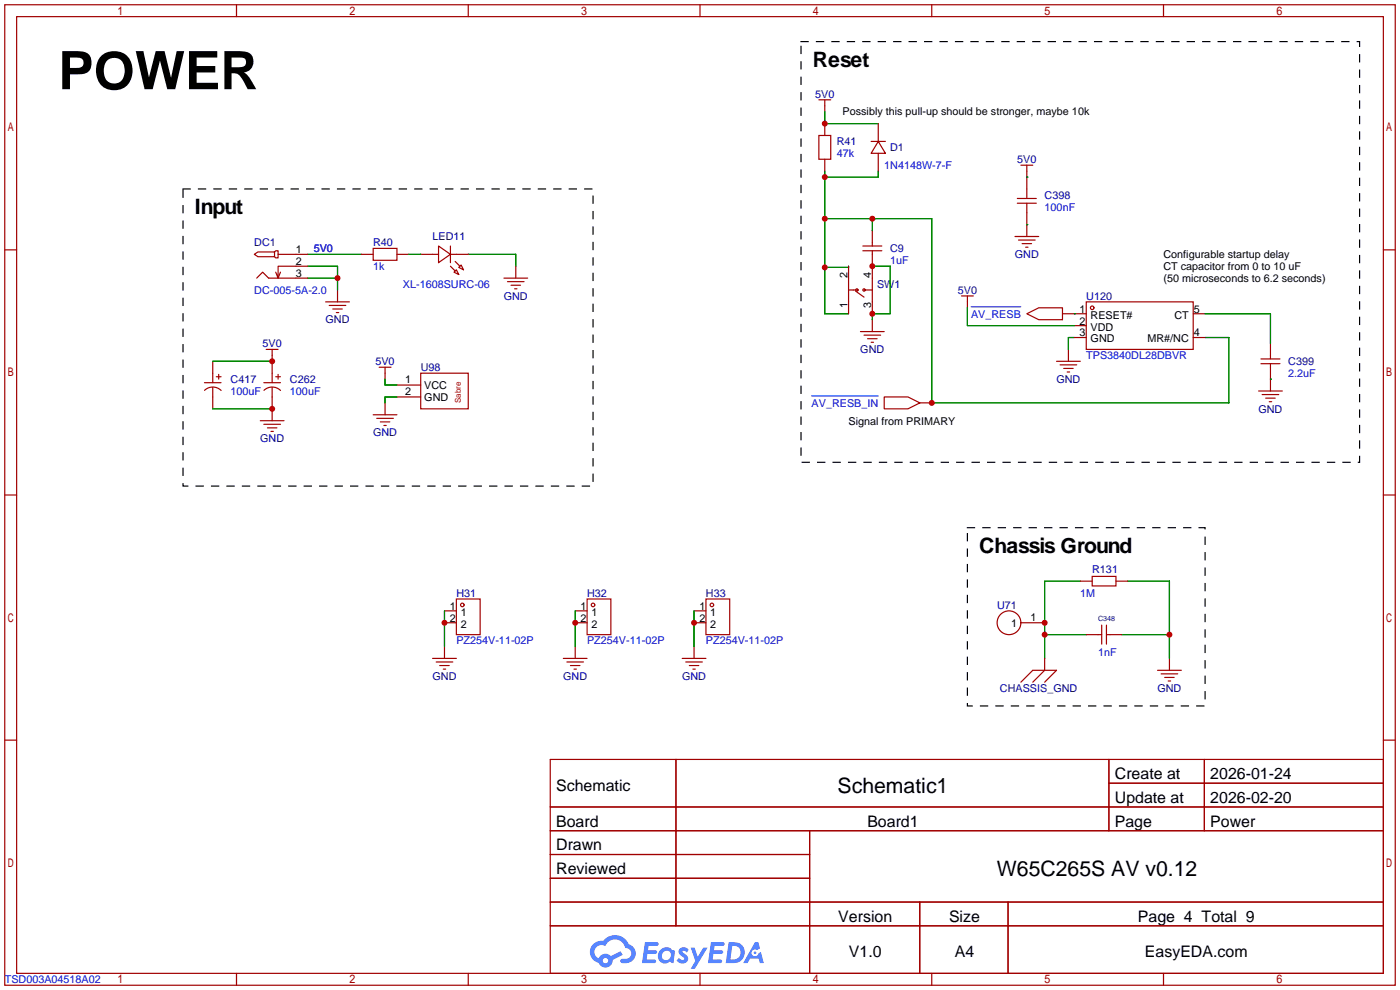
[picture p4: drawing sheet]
<svg xmlns="http://www.w3.org/2000/svg" width="299mm" height="212mm" viewBox="0 0 299 212" stroke-linecap="round" stroke-linejoin="round" font-family="sans-serif">
<g fill="none" stroke="#a10000" stroke-width=".25">
<path d="M1 1h297.2v209.6h-297.2zM3.6 3.6h292.1v204.4h-292.1zM50.5 1v2.6M100.1 1v2.6M149.6 1v2.6M199.1 1v2.6M248.7 1v2.6M1 53.4h2.6M295.7 53.4h2.5M1 105.8h2.6M295.7 105.8h2.5M1 158.2h2.6"/>
<path d="M295.7 158.2h2.5M117.6 162.3h178.1v45.7h-178.1zM117.6 172.5h178.1M117.6 177.5h178.1M144.5 162.3v35.6M173 177.5v30.5M237 162.3v15.2M237 167.4h58.7M257.4 162.3v15.2M117.6 182.6h55.4M117.6 192.8h178.1M117.6 187.7h55.4"/>
<path d="M117.6 197.9h178.1M196.6 192.8v15.2M215.4 192.8v15.2M50.5 208v2.6M100.1 208v2.6M149.6 208v2.6M199.1 208v2.6M248.7 208v2.6"/>
</g>
<g fill="#5487ff">
<path d="M145.3 202.7a1.3 1.3 0 0 1 1.9 .3l-.4 .6a.54 .54 0 0 0-.9-.2l.1 .2a1.34 1.34 0 0 1 .9 1.8 1.47 1.47 0 0 1-2.3-.1l.5-.6 .8 .5a.31 .31 0 0 0 .4-.3 .31 .31 0 0 0-.3-.4 1.12 1.12 0 0 1-.7-1.8z"/>
<path d="M147.6 202.5h.9l.6 2 1.2-2h.9l-2.7 4.6h-.9l1-1.7z"/>
<path d="M137.8 201.4h1.7a1.31 1.31 0 0 1 1.2 .2 .4 .4 0 0 1-.3 .5l-1.8 .1-.1 .9h1.6a.4 .4 0 0 1 .4 .4 .4 .4 0 0 1-.5 .4h-1.6l-.2 1.2h1.4a.46 .46 0 0 1 .5 0 .46 .46 0 0 1 .1 .5l-.4 .2h-2.6z"/>
<path d="M151.9 201.4h1.7a1.32 1.32 0 0 1 1.2 .2 .39 .39 0 0 1-.3 .5l-1.8 .1-.1 .9h1.6a.4 .4 0 0 1 .4 .4 .4 .4 0 0 1-.4 .4h-1.7l-.2 1.2h1.4a.46 .46 0 0 1 .5 0 .46 .46 0 0 1 .1 .5l-.4 .2h-2.6z"/>
<path d="M161.3 201.4h.8l.3 1.3-.6 .4a.75 .75 0 0 0-1.1 .3 .75 .75 0 0 0 .5 1 .75 .75 0 0 0 .9-.7l.5-.2 .6 2.3h-.8l-.3-.9h-1.8l-.5 .9h-1z"/>
<path d="M155.7 201.4l-.6 4.4h1.5a2.27 2.27 0 0 0 2.6-2.2 2.27 2.27 0 0 0-2.7-2.2zM156.5 202.1a1.5 1.5 0 0 1 1.8 1.6 1.5 1.5 0 0 1-1.9 1.4h-.3z"/>
<path d="M141.2 203a1.6 1.6 0 0 0-.3 2.3 1.6 1.6 0 0 0 2.3 .2l.7 .3 .3-2.4-.1-.3-.5-.1a1.58 1.58 0 0 0-2.4 0zM141.8 203.5a.98 .98 0 0 1 1.6 .4 .98 .98 0 0 1-1.1 1.3 .94 .94 0 0 1-.9-.7 .94 .94 0 0 1 .4-1z"/>
<path d="M126.8 201.8a2.37 2.37 0 0 0 1.1 4 1.54 1.54 0 0 0 1.8 1 1.54 1.54 0 0 0 1.2-1.6l2.2-1.1-.5-.8-2 1a1.57 1.57 0 0 0-2.7 .5 1.5 1.5 0 0 1-.7-2.1 1.5 1.5 0 0 1 2.2-.5 2.23 2.23 0 0 1 2.3-1.4 2.23 2.23 0 0 1 2 1.8 1.16 1.16 0 0 1 1.2 1.1 1.16 1.16 0 0 1-1.1 1.2h-.7a.47 .47 0 0 0-.5 .4 .47 .47 0 0 0 .4 .5 2.17 2.17 0 0 0 2.5-.9 2.17 2.17 0 0 0-.3-2.7l-.8-.4a3.2 3.2 0 0 0-5.5-.7l-1.1 .1zM128.8 205.3a.6 .6 0 0 1 1.2 0 .6 .6 0 0 1-1.2 0z"/>
<circle cx="161.4" cy="203.6" r=".28"/>
</g>
<g fill="none" stroke="#a10000" stroke-width=".25">
<path d="M175 29h2.5v5h-2.5zM175 21.3h2.5M176.3 21.3v2.6M176.3 26.4v2.6M176.3 34v2.6M186.2 30.2h3M187.7 30.2l1.5 2.6h-3zM187.7 26.4v3.8M187.7 32.8v3.8M218.2 35.3h2.5M219.5 35.3v7.1M54.4 54.4l.7-.6h3.6v1.1h-3.6z"/>
<path d="M54.9 59.4l1.2-1.2 1.3 1.2h8.4M58.7 53.8l.2-.2h.5v1.5h-.5l-.2-.2M59.4 54.4h6.4M59.9 58.2l-.5 1.2M65.8 56.9h-6.4v2.5l-.5-1.2M77.2 54.4h2.6M79.8 53.1h5v2.5h-5zM84.8 54.4h2.6M89.9 54.4h3.8M93.7 52.6l2.6 1.8-2.6 1.7zM96.3 54.4h3.8M96.3 56.9l1 1"/>
<path d="M96.3 52.6v3.5M97 58.2l.5-.5 .5 1zM97.3 55.9l1 1M98.6 56.6l.5 1.1-1.1-.5zM107.7 59.4h5.1M110.2 56.9v2.5M181.4 56.9v10.2M184.4 53.6h4.1M184.4 52.6h4.1M186.4 49.3v3.3M186.4 53.6v13.5M216.9 50.5h5.1"/>
<path d="M217.4 43.4h4.1M217.4 42.4h4.1M217.7 51.3h3.5M218.4 52.1h2.1M219.2 52.8h.5M219.5 43.4v7.1M45.5 77.2v4.6M56.9 74.7h2.5M58.2 74.7v7.1M69.6 64.5h5.1M70.4 65.3h3.5M71.1 66h2.1"/>
<path d="M71.9 66.8h.5M72.1 62v2.5M81 78.5h2.6M82.3 78.5v2.5M89.9 79.8h10.2v7.6h-10.2zM108.5 60.2h3.5M109.2 61h2.1M110 61.7h.5M181.4 62h1.7M182.9 62.2l1.8 1.3M183.9 70.9h5.1M184.7 71.6h3.5"/>
<path d="M184.7 62h1.7M185.4 72.4h2.1M186.2 73.2h.5M186.4 68.3v2.6M205.5 63.2h2.5M206.8 63.2v2.6M219.5 67.1l2.5-1.3h5.1v2.5h-5.1zM225.8 77.2h5.1M226.6 78h3.5M227.1 67.1h5.1M227.3 78.7h2.1M228.1 79.5h.5"/>
<path d="M228.3 74.7v2.5M229.6 69.6h2.6M229.6 72.1h2.6M232.2 64.5h22.8v10.2h-22.8zM255 67.1h2.6M255 72.1h2.6M269.5 77.7h4.1M269.5 76.7h4.1M271.5 73.4v3.3M271.5 77.7v5.9M43.7 81.8h3.5M43.7 83.4a2.54 2.54 0 0 1 3.6 0"/>
<path d="M45.5 82.8v4.6M46.2 80.5h1M46.7 80v1M55.6 89.9h5.1M56.4 81.8h3.5M56.4 90.7h3.5M56.4 83.4a2.54 2.54 0 0 1 3.6 0M57.1 91.4h2.1M57.9 92.2h.5M58.2 82.8v7.1M58.9 80.5h1M59.4 80v1"/>
<path d="M79.8 88.6h5M80.5 89.4h3.6M81.3 90.2h2M82 90.9h.5M82.3 86.1v2.5M84.8 82.3h5.1M84.8 84.8h5.1M189 84.8h5.1l2.5 1.3-2.5 1.3h-5.1zM196.6 86.1h2.5M269 83.6h5.1M269.7 84.3h3.6M270.5 85.1h2"/>
<path d="M271.3 85.9h.5M95 133.1h2.5M95 130.6h2.5M95 138.2v2.5M97.5 128h5.1v7.6h-5.1zM122.9 133.1h2.6M122.9 130.6h2.6M122.9 138.2v2.5M125.5 128h5.1v7.6h-5.1zM148.3 133.1h2.6M148.3 130.6h2.6M148.3 138.2v2.5"/>
<path d="M150.9 128h5.1v7.6h-5.1zM218.2 133.1h5.1M230.9 124.2h2.5M232.2 135.6h3.3M233.4 123.2h5.1v2h-5.1zM235.5 133.6v4.1M236.5 133.6v4.1M236.5 135.6h3.3M238.5 124.2h2.5M92.5 140.7h5M93.2 141.5h3.6M94 142.2h2"/>
<path d="M94.7 143h.5M120.4 140.7h5.1M121.2 141.5h3.5M121.9 142.2h2.1M122.7 143h.5M145.8 140.7h5.1M146.6 141.5h3.5M147.3 142.2h2.1M148.1 143h.5M218.2 145.8l2.5-2.5h5.1l-2.5 2.5M223.3 140.7v2.6l-2.6 2.5M247.4 143.3h5.1"/>
<path d="M248.2 144h3.5M248.9 144.8h2.1M249.7 145.5h.5M249.9 140.7v2.6"/>
<circle cx="183.1" cy="62" r=".25"/>
<circle cx="184.7" cy="62" r=".25"/>
<circle cx="233.4" cy="65.8" r=".38"/>
<circle cx="98.8" cy="129.3" r=".38"/>
<circle cx="126.7" cy="129.3" r=".38"/>
<circle cx="152.1" cy="129.3" r=".38"/>
<circle cx="215.6" cy="133.1" r="2.54"/>
</g>
<g fill="none" stroke="#008700" stroke-width=".25">
<path d="M176.3 23.9v2.5h11.4M176.3 36.6v30.5h5.1M187.7 36.6v1.2h-11.4M219.5 37.8h.1M65.8 56.9h6.3v5.1M65.8 59.4h6.3M65.8 54.4h11.4M87.4 54.4h2.5M100.1 54.4h10.1v2.5M176.3 46.7h22.8v39.4h63.5v-14h-5M181.4 56.9v.3h-5.1M186.4 46.7v2.6"/>
<path d="M186.4 56.9h3.8v10.2h-3.8v1.2M219.5 48h.1M45.5 77.2h12.7M206.8 65.8v3.8h22.8M229.6 67.1h.1M229.6 72.1h-1.3v2.6M257.6 67.1h13.9v6.3M45.5 87.4h12.7M82.3 81v1.3h2.5M84.8 84.8h-2.5v1.3M271.5 81h.1M95 130.6v7.6"/>
<path d="M122.9 130.6v7.6M148.3 130.6v7.6M223.3 135.6h8.9M230.9 124.2h-7.6v16.5M239.8 135.6h10.1M241 124.2h8.9v16.5"/>
</g>
<path d="M171.2 8.9h119.4v89.9h-119.4zM39.1 40.4h87.6v63.5h-87.6zM206.8 112.8h50.8v38.1h-50.8z" fill="none" stroke="#000" stroke-width=".25" stroke-dasharray="1.5 1.8"/>
<path d="M207.5 65.6h10.7M173.5 84.6h14.2" fill="none" stroke="#00f" stroke-width=".21"/>
<g fill="#c00">
<circle cx="186.4" cy="46.7" r=".63"/>
<circle cx="176.3" cy="46.7" r=".63"/>
<circle cx="176.3" cy="37.8" r=".63"/>
<circle cx="176.3" cy="57.1" r=".63"/>
<circle cx="199.1" cy="86.1" r=".63"/>
<circle cx="176.3" cy="26.4" r=".63"/>
<circle cx="223.3" cy="133.1" r=".63"/>
<circle cx="223.3" cy="135.6" r=".63"/>
<circle cx="249.9" cy="135.6" r=".63"/>
<circle cx="186.4" cy="56.9" r=".63"/>
<circle cx="186.4" cy="67.1" r=".63"/>
<circle cx="72.1" cy="59.4" r=".63"/>
<circle cx="95" cy="133.1" r=".63"/>
<circle cx="122.9" cy="133.1" r=".63"/>
<circle cx="148.3" cy="133.1" r=".63"/>
<circle cx="58.2" cy="77.2" r=".63"/>
<circle cx="58.2" cy="87.4" r=".63"/>
</g>
<text font-size="11.3" x="12.4" y="19.1">POWER</text>
<g font-size="4.5">
<text x="173.7" y="14.3">Reset</text>
<text x="41.7" y="45.8">Input</text>
<text x="209.3" y="118.2">Chassis Ground</text>
<text x="179" y="169.4">Schematic1</text>
<text x="213" y="187.2">W65C265S AV v0.12</text>
</g>
<g font-size="3.4">
<text x="238.3" y="166.5">Create at</text>
<text x="258.7" y="166.5">2026-01-24</text>
<text x="118.9" y="169">Schematic</text>
<text x="238.3" y="171.6">Update at</text>
<text x="258.7" y="171.6">2026-02-20</text>
<text x="118.9" y="176.7">Board</text>
<text x="185.4" y="176.7">Board1</text>
<text x="238.3" y="176.7">Page</text>
<text x="258.7" y="176.7">Power</text>
<text x="118.9" y="181.7">Drawn</text>
<text x="118.9" y="186.8">Reviewed</text>
<text x="179.2" y="197">Version</text>
<text x="202.8" y="197">Size</text>
<text x="243.2" y="197">Page 4 Total 9</text>
<text x="181.4" y="204.6">V1.0</text>
<text x="204.1" y="204.6">A4</text>
<text x="244.7" y="204.6">EasyEDA.com</text>
</g>
<g font-size="2.3" fill="#000080">
<text x="174.2" y="20.9">5V0</text>
<text x="178.8" y="31">R41</text>
<text x="190.2" y="32.3">D1</text>
<text x="217.4" y="34.8">5V0</text>
<text x="223.3" y="42.5">C398</text>
<text x="54.4" y="52.6">DC1</text>
<text x="79.8" y="52.6">R40</text>
<text x="92.5" y="51.4">LED11</text>
<text x="190.2" y="53.9">C9</text>
<text x="216.9" y="55.2">GND</text>
<text x="107.7" y="64.1">GND</text>
<text x="187.5" y="61.5">SW1</text>
<text x="204.7" y="62.8">5V0</text>
<text x="232.2" y="64.1">U120</text>
<text x="69.6" y="69.1">GND</text>
<text x="56.1" y="74.2">5V0</text>
<text x="183.9" y="75.5">GND</text>
<text x="49.3" y="81.8">C417</text>
<text x="62" y="81.8">C262</text>
<text x="80.2" y="78">5V0</text>
<text x="89.9" y="79.3">U98</text>
<text x="225.8" y="81.8">GND</text>
<text x="275.3" y="78">C399</text>
<text x="269" y="88.2">GND</text>
<text x="55.6" y="94.5">GND</text>
<text x="79.7" y="93.3">GND</text>
<text x="233.4" y="122.5">R131</text>
<text x="97.5" y="127.6">H31</text>
<text x="125.5" y="127.6">H32</text>
<text x="150.9" y="127.6">H33</text>
<text x="213.1" y="130.1">U71</text>
<text x="92.4" y="145.3">GND</text>
<text x="120.4" y="145.3">GND</text>
<text x="145.8" y="145.3">GND</text>
<text x="213.7" y="147.9">CHASSIS_GND</text>
<text x="247.4" y="147.9">GND</text>
</g>
<g font-size="2.3">
<text x="180.1" y="24.7">Possibly this pull-up should be stronger, maybe 10k</text>
<text x="63.2" y="59.2">3</text>
<text x="63.2" y="54.1">1</text>
<text x="63.2" y="56.7">2</text>
<text x="181.1" y="59.4" transform="rotate(-90 181.1 59.4)">2</text>
<text x="186.2" y="59.4" transform="rotate(-90 186.2 59.4)">4</text>
<text x="248.7" y="55.2">Configurable startup delay</text>
<text x="248.7" y="57.7">CT capacitor from 0 to 10 uF</text>
<text x="181.1" y="65.8" transform="rotate(-90 181.1 65.8)">1</text>
<text x="186.2" y="65.8" transform="rotate(-90 186.2 65.8)">3</text>
<text x="248.7" y="60.2">(50 microseconds to 6.2 seconds)</text>
<text x="230.7" y="66.8">1</text>
<text x="230.7" y="69.4">2</text>
<text x="230.7" y="71.9">3</text>
<text x="233.1" y="68.1">RESET#</text>
<text x="233.1" y="70.6">VDD</text>
<text x="251" y="68.1">CT</text>
<text x="255.1" y="71.9">4</text>
<text x="255.1" y="66.8">5</text>
<text x="233.1" y="73.2">GND</text>
<text x="245.2" y="73.2">MR#/NC</text>
<text x="86.6" y="81.8">1</text>
<text x="90.7" y="83.1">VCC</text>
<text x="86.6" y="84.4">2</text>
<text x="90.7" y="85.6">GND</text>
<text x="181.4" y="90.7">Signal from PRIMARY</text>
<text x="96.1" y="130.3">1</text>
<text x="98.5" y="131.6">1</text>
<text x="124.1" y="130.3">1</text>
<text x="126.4" y="131.6">1</text>
<text x="149.5" y="130.3">1</text>
<text x="151.8" y="131.6">1</text>
<text x="96.1" y="132.9">2</text>
<text x="98.5" y="134.1">2</text>
<text x="124.1" y="132.9">2</text>
<text x="126.4" y="134.1">2</text>
<text x="149.5" y="132.9">2</text>
<text x="151.8" y="134.1">2</text>
<text x="216.1" y="133.9">1</text>
<text x="220.2" y="132.6">1</text>
</g>
<g font-size="2.3" fill="#00f">
<text x="178.8" y="33.6">47k</text>
<text x="189" y="36.1">1N4148W-7-F</text>
<text x="223.3" y="45">100nF</text>
<text x="67.1" y="53.9">5V0</text>
<text x="79.8" y="57.7">1k</text>
<text x="190.2" y="56.4">1uF</text>
<text x="54.4" y="62.8">DC-005-5A-2.0</text>
<text x="86.1" y="61.5">XL-1608SURC-06</text>
<text x="207.5" y="67.9">AV_RESB</text>
<text x="232.2" y="76.8">TPS3840DL28DBVR</text>
<text x="275.3" y="80.6">2.2uF</text>
<text x="49.3" y="84.4">100uF</text>
<text x="62" y="84.4">100uF</text>
<text x="173.5" y="86.9">AV_RESB_IN</text>
<text x="230.9" y="127.6">1M</text>
<text x="97.5" y="137.7">PZ254V-11-02P</text>
<text x="125.5" y="137.7">PZ254V-11-02P</text>
<text x="150.9" y="137.7">PZ254V-11-02P</text>
<text x="234.7" y="140.3">1nF</text>
<text x="1" y="210.1">TSD003A04518A02</text>
</g>
<text font-size="1.7" fill="#a00000" x="98.5" y="86.1" transform="rotate(-90 98.5 86.1)">Sabre</text>
<text font-size="1.5" fill="#000080" x="234.7" y="132.8">C348</text>
</svg>
